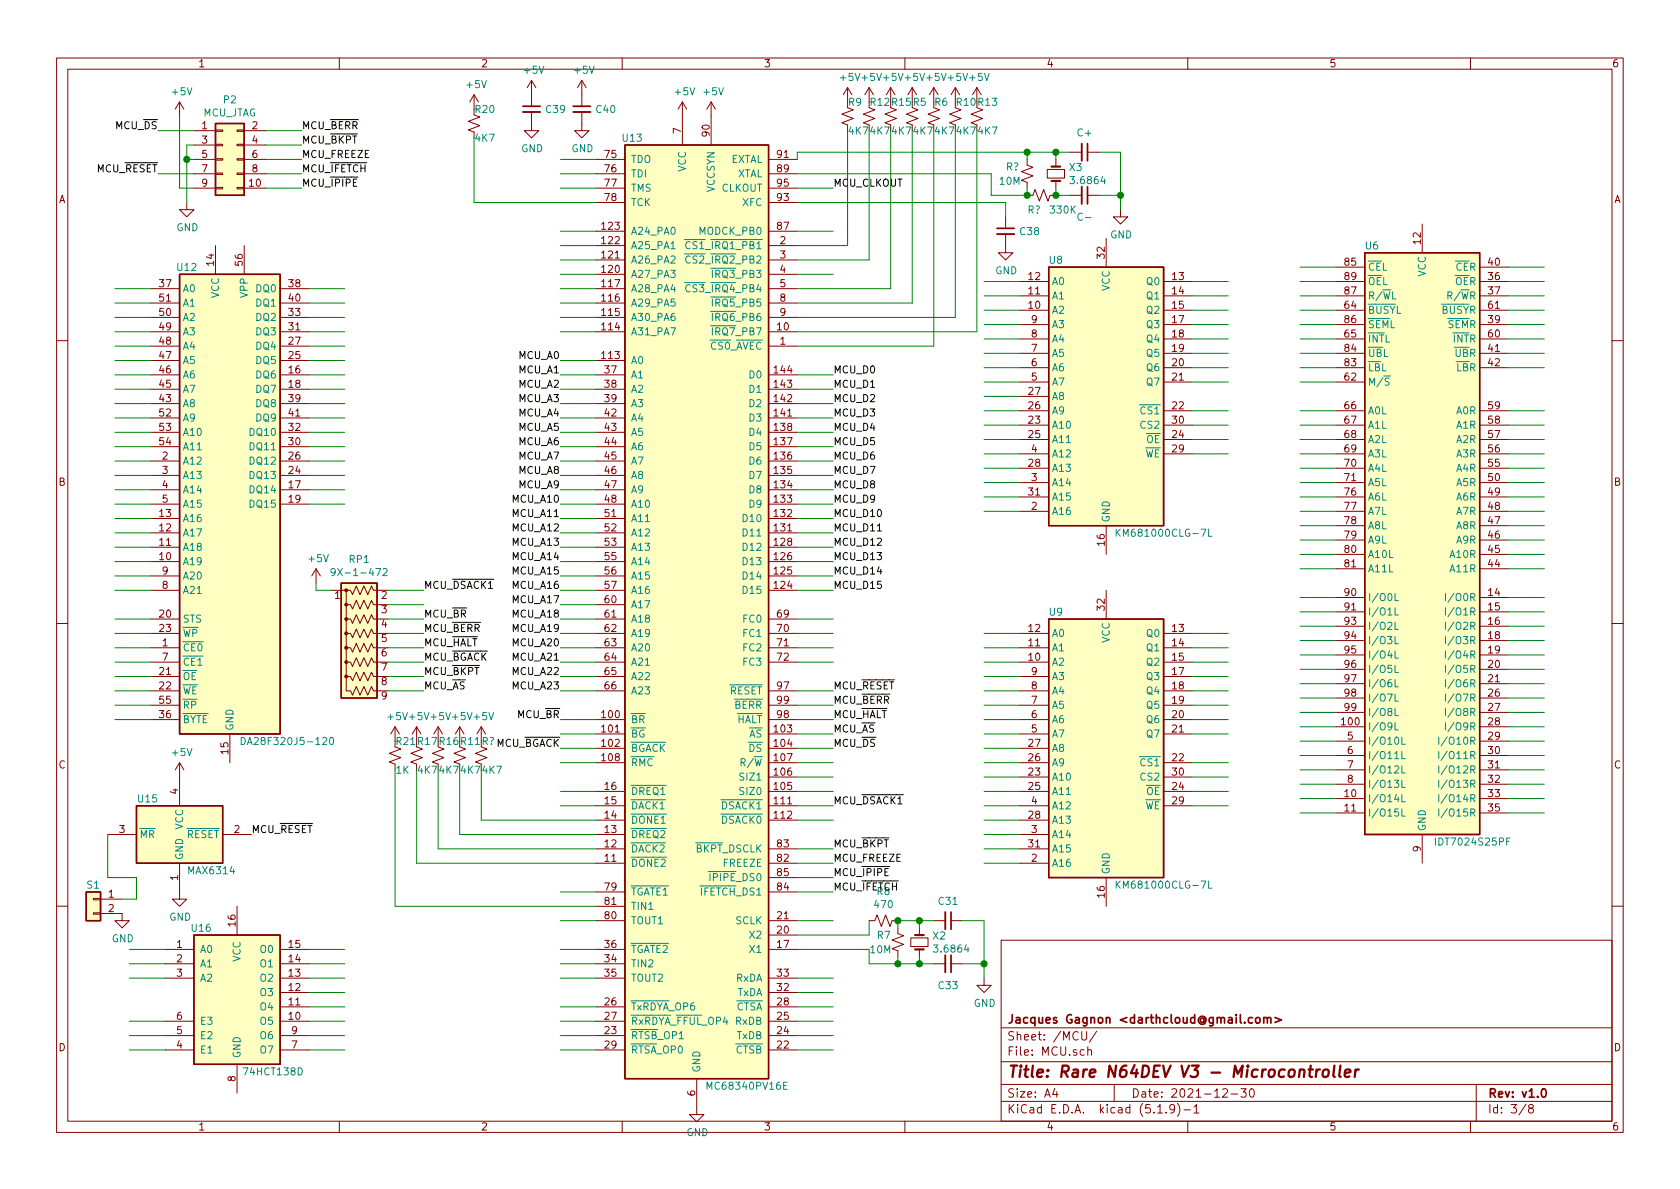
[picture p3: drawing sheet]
EESchema Schematic File Version 4
EELAYER 30 0
EELAYER END
$Descr A4 11693 8268
encoding utf-8
Sheet 3 8
Title "Rare N64DEV V3 - Microcontroller"
Date "2021-12-30"
Rev "v1.0"
Comp "Jacques Gagnon <darthcloud@gmail.com>"
Comment1 ""
Comment2 ""
Comment3 ""
Comment4 ""
$EndDescr
$Comp
L N64DEV:MC68340PV16E U13
U 1 1
P 4850 4000
F 0 "U13" H 4400 7050 50  0000 C CNN
F 1 "MC68340PV16E" H 5200 450 50  0000 C CNN
F 2 "Package_QFP:LQFP-144_20x20mm_P0.5mm" H 4850 4000 50  0001 C CNN
F 3 "" H 4850 4000 50  0001 C CNN
	1    4850 4000
	1    0    0    -1  
$EndComp
$Comp
L N64DEV:KM681000CLG-7L U8
U 1 1
P 7700 2750
F 0 "U8" H 7350 3700 50  0000 C CNN
F 1 "KM681000CLG-7L" H 8100 1800 50  0000 C CNN
F 2 "Package_SO:SSOP-32_11.305x20.495mm_P1.27mm" H 7700 2750 50  0001 C CNN
F 3 "" H 7700 2750 50  0001 C CNN
	1    7700 2750
	1    0    0    -1  
$EndComp
$Comp
L N64DEV:KM681000CLG-7L U9
U 1 1
P 7700 5200
F 0 "U9" H 7350 6150 50  0000 C CNN
F 1 "KM681000CLG-7L" H 8100 4250 50  0000 C CNN
F 2 "Package_SO:SSOP-32_11.305x20.495mm_P1.27mm" H 7700 5200 50  0001 C CNN
F 3 "" H 7700 5200 50  0001 C CNN
	1    7700 5200
	1    0    0    -1  
$EndComp
$Comp
L N64DEV:DA28F320J5-120 U12
U 1 1
P 1600 3200
F 0 "U12" H 1300 4550 50  0000 C CNN
F 1 "DA28F320J5-120" H 2000 1250 50  0000 C CNN
F 2 "Package_SO:SSOP-56_7.5x18.5mm_P0.635mm" H 750 3200 50  0001 L CNN
F 3 "" H 1600 3450 50  0001 C CNN
	1    1600 3200
	1    0    0    -1  
$EndComp
$Comp
L N64DEV:IDT7024S25PF U6
U 1 1
P 9900 3350
F 0 "U6" H 9550 5000 50  0000 C CNN
F 1 "IDT7024S25PF" H 10250 850 50  0000 C CNN
F 2 "Package_QFP:TQFP-100_14x14mm_P0.5mm" H 9900 3150 50  0001 C CNN
F 3 "" H 9900 3350 50  0001 C CNN
	1    9900 3350
	1    0    0    -1  
$EndComp
$Comp
L N64DEV:74HCT138D U16
U 1 1
P 1650 6900
F 0 "U16" H 1400 7350 50  0000 C CNN
F 1 "74HCT138D" H 1900 6350 50  0000 C CNN
F 2 "Package_SO:SO-16_3.9x9.9mm_P1.27mm" H 1650 6900 50  0001 C CNN
F 3 "" H 1650 6900 50  0001 C CNN
	1    1650 6900
	1    0    0    -1  
$EndComp
$Comp
L N64DEV:MAX6314 U15
U 1 1
P 1250 5800
F 0 "U15" H 950 6050 50  0000 L CNN
F 1 "MAX6314" H 1300 5550 50  0000 L CNN
F 2 "Package_TO_SOT_SMD:SOT-143" H 1350 5500 50  0001 L CNN
F 3 "" H 900 5100 50  0001 C CNN
	1    1250 5800
	1    0    0    -1  
$EndComp
$Comp
L N64DEV:Conn_02x05_Odd_Even P2
U 1 1
P 1550 1100
F 0 "P2" H 1600 1517 50  0000 C CNN
F 1 "MCU_JTAG" H 1600 1426 50  0000 C CNN
F 2 "" H 1550 1100 50  0001 C CNN
F 3 "~" H 1550 1100 50  0001 C CNN
	1    1550 1100
	1    0    0    -1  
$EndComp
Wire Wire Line
	10500 4750 10750 4750
Wire Wire Line
	10500 4850 10750 4850
Wire Wire Line
	10500 4950 10750 4950
Wire Wire Line
	10500 5050 10750 5050
Wire Wire Line
	10500 5150 10750 5150
Wire Wire Line
	10500 4350 10750 4350
Wire Wire Line
	10500 4450 10750 4450
Wire Wire Line
	10500 4550 10750 4550
Wire Wire Line
	10500 4650 10750 4650
Wire Wire Line
	10500 3850 10750 3850
Wire Wire Line
	10500 3950 10750 3950
Wire Wire Line
	10500 4150 10750 4150
Wire Wire Line
	10500 4250 10750 4250
Wire Wire Line
	10500 3450 10750 3450
Wire Wire Line
	10500 3550 10750 3550
Wire Wire Line
	10500 3650 10750 3650
Wire Wire Line
	10500 3750 10750 3750
Wire Wire Line
	10500 2950 10750 2950
Wire Wire Line
	10500 3050 10750 3050
Wire Wire Line
	10500 3150 10750 3150
Wire Wire Line
	10500 3250 10750 3250
Wire Wire Line
	10500 3350 10750 3350
Wire Wire Line
	10500 2550 10750 2550
Wire Wire Line
	10500 2850 10750 2850
Wire Wire Line
	10500 2250 10750 2250
Wire Wire Line
	10500 2350 10750 2350
Wire Wire Line
	10500 2450 10750 2450
Wire Wire Line
	10500 1850 10750 1850
Wire Wire Line
	10500 1950 10750 1950
Wire Wire Line
	10500 2050 10750 2050
Wire Wire Line
	10500 2150 10750 2150
Wire Wire Line
	10500 5550 10750 5550
Wire Wire Line
	10500 5650 10750 5650
Wire Wire Line
	8300 5600 8550 5600
Wire Wire Line
	10500 5250 10750 5250
Wire Wire Line
	10500 5350 10750 5350
Wire Wire Line
	10500 5450 10750 5450
Wire Wire Line
	8300 5100 8550 5100
Wire Wire Line
	8300 5300 8550 5300
Wire Wire Line
	8300 5400 8550 5400
Wire Wire Line
	8300 5500 8550 5500
Wire Wire Line
	8300 4700 8550 4700
Wire Wire Line
	8300 4800 8550 4800
Wire Wire Line
	8300 4900 8550 4900
Wire Wire Line
	8300 5000 8550 5000
Wire Wire Line
	8300 3050 8550 3050
Wire Wire Line
	8300 3150 8550 3150
Wire Wire Line
	8300 4400 8550 4400
Wire Wire Line
	8300 4500 8550 4500
Wire Wire Line
	8300 4600 8550 4600
Wire Wire Line
	8300 2650 8550 2650
Wire Wire Line
	8300 2850 8550 2850
Wire Wire Line
	8300 2950 8550 2950
Wire Wire Line
	8300 2350 8550 2350
Wire Wire Line
	8300 2450 8550 2450
Wire Wire Line
	8300 2550 8550 2550
Wire Wire Line
	8300 1950 8550 1950
Wire Wire Line
	8300 2050 8550 2050
Wire Wire Line
	8300 2150 8550 2150
Wire Wire Line
	8300 2250 8550 2250
Wire Wire Line
	5550 4000 5800 4000
Wire Wire Line
	5550 4100 5800 4100
Wire Wire Line
	5550 4300 5800 4300
Wire Wire Line
	5550 4400 5800 4400
Wire Wire Line
	5550 3600 5800 3600
Wire Wire Line
	5550 3700 5800 3700
Wire Wire Line
	5550 3800 5800 3800
Wire Wire Line
	5550 3900 5800 3900
Wire Wire Line
	5550 3100 5800 3100
Wire Wire Line
	5550 3200 5800 3200
Wire Wire Line
	5550 3300 5800 3300
Wire Wire Line
	5550 3400 5800 3400
Wire Wire Line
	5550 3500 5800 3500
Wire Wire Line
	5550 2700 5800 2700
Wire Wire Line
	5550 2800 5800 2800
Wire Wire Line
	5550 2900 5800 2900
Wire Wire Line
	5550 3000 5800 3000
Wire Wire Line
	5550 2600 5800 2600
Wire Wire Line
	5550 1900 5800 1900
Wire Wire Line
	5550 1600 5800 1600
Wire Wire Line
	5550 1300 5800 1300
Wire Wire Line
	5550 5900 5800 5900
Wire Wire Line
	5550 6000 5800 6000
Wire Wire Line
	5550 6100 5800 6100
Wire Wire Line
	5550 6200 5800 6200
Wire Wire Line
	5550 5400 5800 5400
Wire Wire Line
	5550 5500 5800 5500
Wire Wire Line
	5550 5600 5800 5600
Wire Wire Line
	5550 5700 5800 5700
Wire Wire Line
	5550 4900 5800 4900
Wire Wire Line
	5550 5000 5800 5000
Wire Wire Line
	5550 5100 5800 5100
Wire Wire Line
	5550 5200 5800 5200
Wire Wire Line
	5550 5300 5800 5300
Wire Wire Line
	5550 4500 5800 4500
Wire Wire Line
	5550 4600 5800 4600
Wire Wire Line
	5550 4800 5800 4800
Wire Wire Line
	2150 3100 2400 3100
Wire Wire Line
	2150 3200 2400 3200
Wire Wire Line
	2150 3300 2400 3300
Wire Wire Line
	2150 3400 2400 3400
Wire Wire Line
	2150 3500 2400 3500
Wire Wire Line
	2150 2700 2400 2700
Wire Wire Line
	2150 2800 2400 2800
Wire Wire Line
	2150 2900 2400 2900
Wire Wire Line
	2150 3000 2400 3000
Wire Wire Line
	2150 2400 2400 2400
Wire Wire Line
	2150 2500 2400 2500
Wire Wire Line
	2150 2600 2400 2600
Wire Wire Line
	2150 2000 2400 2000
Wire Wire Line
	2150 2100 2400 2100
Wire Wire Line
	2150 2200 2400 2200
Wire Wire Line
	2150 2300 2400 2300
Wire Wire Line
	9300 4750 9050 4750
Wire Wire Line
	9300 4850 9050 4850
Wire Wire Line
	9300 4950 9050 4950
Wire Wire Line
	9300 5050 9050 5050
Wire Wire Line
	9300 5150 9050 5150
Wire Wire Line
	9300 4350 9050 4350
Wire Wire Line
	9300 4450 9050 4450
Wire Wire Line
	9300 4550 9050 4550
Wire Wire Line
	9300 4650 9050 4650
Wire Wire Line
	9300 3850 9050 3850
Wire Wire Line
	9300 3950 9050 3950
Wire Wire Line
	9300 4150 9050 4150
Wire Wire Line
	9300 4250 9050 4250
Wire Wire Line
	9300 3450 9050 3450
Wire Wire Line
	9300 3550 9050 3550
Wire Wire Line
	9300 3650 9050 3650
Wire Wire Line
	9300 3750 9050 3750
Wire Wire Line
	9300 2950 9050 2950
Wire Wire Line
	9300 3050 9050 3050
Wire Wire Line
	9300 3150 9050 3150
Wire Wire Line
	9300 3250 9050 3250
Wire Wire Line
	9300 3350 9050 3350
Wire Wire Line
	9300 2550 9050 2550
Wire Wire Line
	9300 2850 9050 2850
Wire Wire Line
	9300 2250 9050 2250
Wire Wire Line
	9300 2350 9050 2350
Wire Wire Line
	9300 2450 9050 2450
Wire Wire Line
	9300 1850 9050 1850
Wire Wire Line
	9300 1950 9050 1950
Wire Wire Line
	9300 2050 9050 2050
Wire Wire Line
	9300 2150 9050 2150
Wire Wire Line
	9300 5550 9050 5550
Wire Wire Line
	9300 5650 9050 5650
Wire Wire Line
	9300 5250 9050 5250
Wire Wire Line
	9300 5350 9050 5350
Wire Wire Line
	9300 5450 9050 5450
Wire Wire Line
	9300 2650 9050 2650
Wire Wire Line
	7100 5000 6850 5000
Wire Wire Line
	7100 5100 6850 5100
Wire Wire Line
	7100 5200 6850 5200
Wire Wire Line
	7100 5300 6850 5300
Wire Wire Line
	7100 5400 6850 5400
Wire Wire Line
	7100 4600 6850 4600
Wire Wire Line
	7100 4700 6850 4700
Wire Wire Line
	7100 4800 6850 4800
Wire Wire Line
	7100 4900 6850 4900
Wire Wire Line
	7100 4400 6850 4400
Wire Wire Line
	7100 4500 6850 4500
Wire Wire Line
	7100 5800 6850 5800
Wire Wire Line
	7100 5900 6850 5900
Wire Wire Line
	7100 5500 6850 5500
Wire Wire Line
	7100 5600 6850 5600
Wire Wire Line
	7100 5700 6850 5700
Wire Wire Line
	7100 6000 6850 6000
Wire Wire Line
	7100 2550 6850 2550
Wire Wire Line
	7100 2650 6850 2650
Wire Wire Line
	7100 2750 6850 2750
Wire Wire Line
	7100 2850 6850 2850
Wire Wire Line
	7100 2950 6850 2950
Wire Wire Line
	7100 2150 6850 2150
Wire Wire Line
	7100 2250 6850 2250
Wire Wire Line
	7100 2350 6850 2350
Wire Wire Line
	7100 2450 6850 2450
Wire Wire Line
	7100 1950 6850 1950
Wire Wire Line
	7100 2050 6850 2050
Wire Wire Line
	7100 3350 6850 3350
Wire Wire Line
	7100 3450 6850 3450
Wire Wire Line
	7100 3050 6850 3050
Wire Wire Line
	7100 3150 6850 3150
Wire Wire Line
	7100 3250 6850 3250
Wire Wire Line
	7100 3550 6850 3550
Wire Wire Line
	4150 4000 3900 4000
Wire Wire Line
	4150 4100 3900 4100
Wire Wire Line
	4150 4300 3900 4300
Wire Wire Line
	4150 4400 3900 4400
Wire Wire Line
	4150 3600 3900 3600
Wire Wire Line
	4150 3700 3900 3700
Wire Wire Line
	4150 3800 3900 3800
Wire Wire Line
	4150 3900 3900 3900
Wire Wire Line
	4150 3100 3900 3100
Wire Wire Line
	4150 3200 3900 3200
Wire Wire Line
	4150 3300 3900 3300
Wire Wire Line
	4150 3400 3900 3400
Wire Wire Line
	4150 3500 3900 3500
Wire Wire Line
	4150 2700 3900 2700
Wire Wire Line
	4150 2800 3900 2800
Wire Wire Line
	4150 2900 3900 2900
Wire Wire Line
	4150 3000 3900 3000
Wire Wire Line
	4150 2200 3900 2200
Wire Wire Line
	4150 2300 3900 2300
Wire Wire Line
	4150 2500 3900 2500
Wire Wire Line
	4150 2600 3900 2600
Wire Wire Line
	4150 1800 3900 1800
Wire Wire Line
	4150 1900 3900 1900
Wire Wire Line
	4150 2000 3900 2000
Wire Wire Line
	4150 2100 3900 2100
Wire Wire Line
	4150 1600 3900 1600
Wire Wire Line
	4150 1700 3900 1700
Wire Wire Line
	4150 1100 3900 1100
Wire Wire Line
	4150 1200 3900 1200
Wire Wire Line
	4150 1300 3900 1300
Wire Wire Line
	4150 6200 3900 6200
Wire Wire Line
	4150 4700 3900 4700
Wire Wire Line
	4150 5500 3900 5500
Wire Wire Line
	4150 5600 3900 5600
Wire Wire Line
	4150 4200 3900 4200
Wire Wire Line
	4150 5000 3900 5000
Wire Wire Line
	4150 5100 3900 5100
Wire Wire Line
	4150 5200 3900 5200
Wire Wire Line
	4150 5300 3900 5300
Wire Wire Line
	4150 4500 3900 4500
Wire Wire Line
	4150 4600 3900 4600
Wire Wire Line
	4150 4800 3900 4800
Wire Wire Line
	1050 3500 800  3500
Wire Wire Line
	1050 3600 800  3600
Wire Wire Line
	1050 3800 800  3800
Wire Wire Line
	1050 3900 800  3900
Wire Wire Line
	1050 3100 800  3100
Wire Wire Line
	1050 3200 800  3200
Wire Wire Line
	1050 3300 800  3300
Wire Wire Line
	1050 3400 800  3400
Wire Wire Line
	1050 2600 800  2600
Wire Wire Line
	1050 2700 800  2700
Wire Wire Line
	1050 2800 800  2800
Wire Wire Line
	1050 2900 800  2900
Wire Wire Line
	1050 3000 800  3000
Wire Wire Line
	1050 2200 800  2200
Wire Wire Line
	1050 2300 800  2300
Wire Wire Line
	1050 2400 800  2400
Wire Wire Line
	1050 2500 800  2500
Wire Wire Line
	1050 2000 800  2000
Wire Wire Line
	1050 2100 800  2100
Wire Wire Line
	1050 3700 800  3700
Wire Wire Line
	1050 4000 800  4000
Wire Wire Line
	1050 4100 800  4100
Wire Wire Line
	1050 4400 800  4400
Wire Wire Line
	1050 4500 800  4500
Wire Wire Line
	1050 4700 800  4700
Wire Wire Line
	1050 4800 800  4800
Wire Wire Line
	1050 4300 800  4300
Wire Wire Line
	1050 4600 800  4600
Wire Wire Line
	1050 4900 800  4900
Wire Wire Line
	1050 5000 800  5000
Wire Wire Line
	2150 6800 2400 6800
Wire Wire Line
	2150 6900 2400 6900
Wire Wire Line
	2150 7000 2400 7000
Wire Wire Line
	2150 7100 2400 7100
Wire Wire Line
	2150 7200 2400 7200
Wire Wire Line
	2150 6600 2400 6600
Wire Wire Line
	2150 6700 2400 6700
Wire Wire Line
	2150 7300 2400 7300
Wire Wire Line
	1150 7100 900  7100
Wire Wire Line
	1150 6800 900  6800
Wire Wire Line
	1150 6700 900  6700
Wire Wire Line
	1150 7300 900  7300
Wire Wire Line
	1150 7200 900  7200
Wire Wire Line
	1150 6600 900  6600
Wire Wire Line
	1350 900  1100 900 
Wire Wire Line
	1350 1100 1300 1100
Wire Wire Line
	1350 1200 1100 1200
Wire Wire Line
	1350 1000 1300 1000
Wire Wire Line
	1350 1300 1250 1300
Wire Wire Line
	1850 1200 2100 1200
Wire Wire Line
	1850 1100 2100 1100
Wire Wire Line
	1850 1300 2100 1300
Wire Wire Line
	1850 1000 2100 1000
Wire Wire Line
	1850 900  2100 900 
Wire Wire Line
	4150 6700 3900 6700
Wire Wire Line
	4150 6800 3900 6800
Wire Wire Line
	4150 7000 3900 7000
Wire Wire Line
	4150 7100 3900 7100
Wire Wire Line
	4150 6400 3900 6400
Wire Wire Line
	4150 6600 3900 6600
Wire Wire Line
	4150 7200 3900 7200
Wire Wire Line
	4150 7300 3900 7300
Wire Wire Line
	5550 7000 5800 7000
Wire Wire Line
	5550 7100 5800 7100
Wire Wire Line
	5550 7200 5800 7200
Wire Wire Line
	5550 7300 5800 7300
Wire Wire Line
	5550 6800 5800 6800
Wire Wire Line
	5550 6900 5800 6900
Text Label 3900 4600 2    50   ~ 0
MCU_A21
$Comp
L N64DEV:R_Small_US R15
U 1 1
P 6200 800
F 0 "R15" H 6200 900 50  0000 L CNN
F 1 "4K7" H 6200 700 50  0000 L CNN
F 2 "" H 6200 800 50  0001 C CNN
F 3 "~" H 6200 800 50  0001 C CNN
	1    6200 800 
	1    0    0    -1  
$EndComp
$Comp
L N64DEV:+5V #PWR0101
U 1 1
P 6200 700
F 0 "#PWR0101" H 6200 550 50  0001 C CNN
F 1 "+5V" H 6215 873 50  0000 C CNN
F 2 "" H 6200 700 50  0001 C CNN
F 3 "" H 6200 700 50  0001 C CNN
	1    6200 700 
	1    0    0    -1  
$EndComp
$Comp
L N64DEV:+5V #PWR0102
U 1 1
P 4750 800
F 0 "#PWR0102" H 4750 650 50  0001 C CNN
F 1 "+5V" H 4765 973 50  0000 C CNN
F 2 "" H 4750 800 50  0001 C CNN
F 3 "" H 4750 800 50  0001 C CNN
	1    4750 800 
	1    0    0    -1  
$EndComp
$Comp
L N64DEV:R_Small_US R12
U 1 1
P 6050 800
F 0 "R12" H 6050 900 50  0000 L CNN
F 1 "4K7" H 6050 700 50  0000 L CNN
F 2 "" H 6050 800 50  0001 C CNN
F 3 "~" H 6050 800 50  0001 C CNN
	1    6050 800 
	1    0    0    -1  
$EndComp
$Comp
L N64DEV:+5V #PWR0103
U 1 1
P 6050 700
F 0 "#PWR0103" H 6050 550 50  0001 C CNN
F 1 "+5V" H 6065 873 50  0000 C CNN
F 2 "" H 6050 700 50  0001 C CNN
F 3 "" H 6050 700 50  0001 C CNN
	1    6050 700 
	1    0    0    -1  
$EndComp
Wire Wire Line
	6200 2000 6200 900 
Wire Wire Line
	5550 2000 6200 2000
Wire Wire Line
	6050 1800 6050 900 
Wire Wire Line
	5550 1800 6050 1800
$Comp
L N64DEV:R_Small_US R9
U 1 1
P 5900 800
F 0 "R9" H 5900 900 50  0000 L CNN
F 1 "4K7" H 5900 700 50  0000 L CNN
F 2 "" H 5900 800 50  0001 C CNN
F 3 "~" H 5900 800 50  0001 C CNN
	1    5900 800 
	1    0    0    -1  
$EndComp
$Comp
L N64DEV:+5V #PWR0104
U 1 1
P 5900 700
F 0 "#PWR0104" H 5900 550 50  0001 C CNN
F 1 "+5V" H 5915 873 50  0000 C CNN
F 2 "" H 5900 700 50  0001 C CNN
F 3 "" H 5900 700 50  0001 C CNN
	1    5900 700 
	1    0    0    -1  
$EndComp
Wire Wire Line
	5900 1700 5900 900 
Wire Wire Line
	5550 1700 5900 1700
$Comp
L N64DEV:R_Small_US R6
U 1 1
P 6500 800
F 0 "R6" H 6500 900 50  0000 L CNN
F 1 "4K7" H 6500 700 50  0000 L CNN
F 2 "" H 6500 800 50  0001 C CNN
F 3 "~" H 6500 800 50  0001 C CNN
	1    6500 800 
	1    0    0    -1  
$EndComp
$Comp
L N64DEV:+5V #PWR0105
U 1 1
P 6500 700
F 0 "#PWR0105" H 6500 550 50  0001 C CNN
F 1 "+5V" H 6515 873 50  0000 C CNN
F 2 "" H 6500 700 50  0001 C CNN
F 3 "" H 6500 700 50  0001 C CNN
	1    6500 700 
	1    0    0    -1  
$EndComp
$Comp
L N64DEV:R_Small_US R5
U 1 1
P 6350 800
F 0 "R5" H 6350 900 50  0000 L CNN
F 1 "4K7" H 6350 700 50  0000 L CNN
F 2 "" H 6350 800 50  0001 C CNN
F 3 "~" H 6350 800 50  0001 C CNN
	1    6350 800 
	1    0    0    -1  
$EndComp
$Comp
L N64DEV:+5V #PWR0106
U 1 1
P 6350 700
F 0 "#PWR0106" H 6350 550 50  0001 C CNN
F 1 "+5V" H 6365 873 50  0000 C CNN
F 2 "" H 6350 700 50  0001 C CNN
F 3 "" H 6350 700 50  0001 C CNN
	1    6350 700 
	1    0    0    -1  
$EndComp
Wire Wire Line
	5550 2100 6350 2100
Wire Wire Line
	6350 900  6350 2100
Wire Wire Line
	6500 2400 6500 900 
Wire Wire Line
	5550 2400 6500 2400
Text Label 3900 2500 2    50   ~ 0
MCU_A0
Text Label 3900 2600 2    50   ~ 0
MCU_A1
Text Label 3900 2700 2    50   ~ 0
MCU_A2
Text Label 3900 2800 2    50   ~ 0
MCU_A3
Text Label 3900 2900 2    50   ~ 0
MCU_A4
Text Label 3900 3000 2    50   ~ 0
MCU_A5
Text Label 3900 3100 2    50   ~ 0
MCU_A6
Text Label 3900 3200 2    50   ~ 0
MCU_A7
Text Label 3900 3300 2    50   ~ 0
MCU_A8
Text Label 3900 3400 2    50   ~ 0
MCU_A9
Text Label 3900 3500 2    50   ~ 0
MCU_A10
Text Label 3900 3600 2    50   ~ 0
MCU_A11
Text Label 3900 3700 2    50   ~ 0
MCU_A12
Text Label 3900 3800 2    50   ~ 0
MCU_A13
Text Label 3900 3900 2    50   ~ 0
MCU_A14
Text Label 3900 4000 2    50   ~ 0
MCU_A15
Text Label 3900 4100 2    50   ~ 0
MCU_A16
Text Label 3900 4200 2    50   ~ 0
MCU_A17
Text Label 3900 4300 2    50   ~ 0
MCU_A18
Text Label 3900 4400 2    50   ~ 0
MCU_A19
Text Label 3900 4500 2    50   ~ 0
MCU_A20
Text Label 3900 4700 2    50   ~ 0
MCU_A22
Text Label 3900 4800 2    50   ~ 0
MCU_A23
Text Label 5800 2600 0    50   ~ 0
MCU_D0
Text Label 5800 2700 0    50   ~ 0
MCU_D1
Text Label 5800 2800 0    50   ~ 0
MCU_D2
Text Label 5800 2900 0    50   ~ 0
MCU_D3
Text Label 5800 3000 0    50   ~ 0
MCU_D4
Text Label 5800 3100 0    50   ~ 0
MCU_D5
Text Label 5800 3200 0    50   ~ 0
MCU_D6
Text Label 5800 3300 0    50   ~ 0
MCU_D7
Text Label 5800 3400 0    50   ~ 0
MCU_D8
Text Label 5800 3500 0    50   ~ 0
MCU_D9
Text Label 5800 3600 0    50   ~ 0
MCU_D10
Text Label 5800 3700 0    50   ~ 0
MCU_D11
Text Label 5800 3800 0    50   ~ 0
MCU_D12
Text Label 5800 3900 0    50   ~ 0
MCU_D13
Text Label 5800 4000 0    50   ~ 0
MCU_D14
Text Label 5800 4100 0    50   ~ 0
MCU_D15
$Comp
L N64DEV:Crystal_Small X2
U 1 1
P 6400 6550
F 0 "X2" V 6354 6638 50  0000 L CNN
F 1 "3.6864" V 6445 6638 50  0000 L CNN
F 2 "" H 6400 6550 50  0001 C CNN
F 3 "~" H 6400 6550 50  0001 C CNN
	1    6400 6550
	0    1    1    0   
$EndComp
$Comp
L N64DEV:R_Small_US R8
U 1 1
P 6150 6400
F 0 "R8" V 5945 6400 50  0000 C CNN
F 1 "470" V 6036 6400 50  0000 C CNN
F 2 "" H 6150 6400 50  0001 C CNN
F 3 "~" H 6150 6400 50  0001 C CNN
	1    6150 6400
	0    1    1    0   
$EndComp
Wire Wire Line
	6250 6400 6400 6400
Wire Wire Line
	6400 6400 6400 6450
Wire Wire Line
	5550 6400 5800 6400
Wire Wire Line
	6050 6400 6050 6500
Wire Wire Line
	5550 6500 6050 6500
Wire Wire Line
	6050 6600 6050 6700
Wire Wire Line
	6050 6700 6250 6700
Wire Wire Line
	6400 6700 6400 6650
Wire Wire Line
	5550 6600 6050 6600
$Comp
L N64DEV:R_Small_US R7
U 1 1
P 6250 6550
F 0 "R7" H 6100 6600 50  0000 L CNN
F 1 "10M" H 6050 6500 50  0000 L CNN
F 2 "" H 6250 6550 50  0001 C CNN
F 3 "~" H 6250 6550 50  0001 C CNN
	1    6250 6550
	1    0    0    -1  
$EndComp
Wire Wire Line
	6250 6450 6250 6400
Connection ~ 6250 6400
Wire Wire Line
	6250 6650 6250 6700
Connection ~ 6250 6700
Wire Wire Line
	6250 6700 6400 6700
$Comp
L N64DEV:C_Small C31
U 1 1
P 6600 6400
F 0 "C31" V 6463 6400 50  0000 C CNN
F 1 "~" V 6462 6400 50  0000 C CNN
F 2 "" H 6600 6400 50  0001 C CNN
F 3 "~" H 6600 6400 50  0001 C CNN
	1    6600 6400
	0    1    1    0   
$EndComp
$Comp
L N64DEV:C_Small C33
U 1 1
P 6600 6700
F 0 "C33" V 6750 6700 50  0000 C CNN
F 1 "~" V 6750 6700 50  0000 C CNN
F 2 "" H 6600 6700 50  0001 C CNN
F 3 "~" H 6600 6700 50  0001 C CNN
	1    6600 6700
	0    1    1    0   
$EndComp
$Comp
L N64DEV:GND #PWR?
U 1 1
P 4850 7700
F 0 "#PWR?" H 4850 7450 50  0001 C CNN
F 1 "GND" H 4855 7527 50  0000 C CNN
F 2 "" H 4850 7700 50  0001 C CNN
F 3 "" H 4850 7700 50  0001 C CNN
	1    4850 7700
	1    0    0    -1  
$EndComp
$Comp
L N64DEV:GND #PWR?
U 1 1
P 6850 6800
F 0 "#PWR?" H 6850 6550 50  0001 C CNN
F 1 "GND" H 6855 6627 50  0000 C CNN
F 2 "" H 6850 6800 50  0001 C CNN
F 3 "" H 6850 6800 50  0001 C CNN
	1    6850 6800
	1    0    0    -1  
$EndComp
Wire Wire Line
	6400 6400 6500 6400
Connection ~ 6400 6400
Wire Wire Line
	6400 6700 6500 6700
Connection ~ 6400 6700
Wire Wire Line
	6700 6400 6850 6400
Wire Wire Line
	6850 6400 6850 6700
Wire Wire Line
	6700 6700 6850 6700
Connection ~ 6850 6700
Wire Wire Line
	6850 6700 6850 6800
$Comp
L N64DEV:R_Small_US R10
U 1 1
P 6650 800
F 0 "R10" H 6650 900 50  0000 L CNN
F 1 "4K7" H 6650 700 50  0000 L CNN
F 2 "" H 6650 800 50  0001 C CNN
F 3 "~" H 6650 800 50  0001 C CNN
	1    6650 800 
	1    0    0    -1  
$EndComp
$Comp
L N64DEV:+5V #PWR?
U 1 1
P 6650 700
F 0 "#PWR?" H 6650 550 50  0001 C CNN
F 1 "+5V" H 6665 873 50  0000 C CNN
F 2 "" H 6650 700 50  0001 C CNN
F 3 "" H 6650 700 50  0001 C CNN
	1    6650 700 
	1    0    0    -1  
$EndComp
Wire Wire Line
	6650 2200 6650 900 
Wire Wire Line
	5550 2200 6650 2200
$Comp
L N64DEV:R_Small_US R13
U 1 1
P 6800 800
F 0 "R13" H 6800 900 50  0000 L CNN
F 1 "4K7" H 6800 700 50  0000 L CNN
F 2 "" H 6800 800 50  0001 C CNN
F 3 "~" H 6800 800 50  0001 C CNN
	1    6800 800 
	1    0    0    -1  
$EndComp
$Comp
L N64DEV:+5V #PWR?
U 1 1
P 6800 700
F 0 "#PWR?" H 6800 550 50  0001 C CNN
F 1 "+5V" H 6815 873 50  0000 C CNN
F 2 "" H 6800 700 50  0001 C CNN
F 3 "" H 6800 700 50  0001 C CNN
	1    6800 700 
	1    0    0    -1  
$EndComp
Wire Wire Line
	6800 2300 6800 900 
Wire Wire Line
	5550 2300 6800 2300
$Comp
L N64DEV:R_Small_US R17
U 1 1
P 2900 5250
F 0 "R17" H 2900 5350 50  0000 L CNN
F 1 "4K7" H 2900 5150 50  0000 L CNN
F 2 "" H 2900 5250 50  0001 C CNN
F 3 "~" H 2900 5250 50  0001 C CNN
	1    2900 5250
	1    0    0    -1  
$EndComp
$Comp
L N64DEV:+5V #PWR?
U 1 1
P 2900 5150
F 0 "#PWR?" H 2900 5000 50  0001 C CNN
F 1 "+5V" H 2915 5323 50  0000 C CNN
F 2 "" H 2900 5150 50  0001 C CNN
F 3 "" H 2900 5150 50  0001 C CNN
	1    2900 5150
	1    0    0    -1  
$EndComp
Wire Wire Line
	2900 6000 2900 5350
Wire Wire Line
	2900 6000 4150 6000
$Comp
L N64DEV:R_Small_US R16
U 1 1
P 3050 5250
F 0 "R16" H 3050 5350 50  0000 L CNN
F 1 "4K7" H 3050 5150 50  0000 L CNN
F 2 "" H 3050 5250 50  0001 C CNN
F 3 "~" H 3050 5250 50  0001 C CNN
	1    3050 5250
	1    0    0    -1  
$EndComp
$Comp
L N64DEV:+5V #PWR?
U 1 1
P 3050 5150
F 0 "#PWR?" H 3050 5000 50  0001 C CNN
F 1 "+5V" H 3065 5323 50  0000 C CNN
F 2 "" H 3050 5150 50  0001 C CNN
F 3 "" H 3050 5150 50  0001 C CNN
	1    3050 5150
	1    0    0    -1  
$EndComp
Wire Wire Line
	3050 5900 3050 5350
Wire Wire Line
	3050 5900 4150 5900
$Comp
L N64DEV:R_Small_US R11
U 1 1
P 3200 5250
F 0 "R11" H 3200 5350 50  0000 L CNN
F 1 "4K7" H 3200 5150 50  0000 L CNN
F 2 "" H 3200 5250 50  0001 C CNN
F 3 "~" H 3200 5250 50  0001 C CNN
	1    3200 5250
	1    0    0    -1  
$EndComp
$Comp
L N64DEV:+5V #PWR?
U 1 1
P 3200 5150
F 0 "#PWR?" H 3200 5000 50  0001 C CNN
F 1 "+5V" H 3215 5323 50  0000 C CNN
F 2 "" H 3200 5150 50  0001 C CNN
F 3 "" H 3200 5150 50  0001 C CNN
	1    3200 5150
	1    0    0    -1  
$EndComp
Wire Wire Line
	3200 5800 3200 5350
Wire Wire Line
	3200 5800 4150 5800
$Comp
L N64DEV:R_Small_US R?
U 1 1
P 3350 5250
F 0 "R?" H 3350 5350 50  0000 L CNN
F 1 "4K7" H 3350 5150 50  0000 L CNN
F 2 "" H 3350 5250 50  0001 C CNN
F 3 "~" H 3350 5250 50  0001 C CNN
	1    3350 5250
	1    0    0    -1  
$EndComp
$Comp
L N64DEV:+5V #PWR?
U 1 1
P 3350 5150
F 0 "#PWR?" H 3350 5000 50  0001 C CNN
F 1 "+5V" H 3365 5323 50  0000 C CNN
F 2 "" H 3350 5150 50  0001 C CNN
F 3 "" H 3350 5150 50  0001 C CNN
	1    3350 5150
	1    0    0    -1  
$EndComp
Wire Wire Line
	3350 5700 3350 5350
Wire Wire Line
	3350 5700 4150 5700
$Comp
L N64DEV:C_Small C39
U 1 1
P 3700 750
F 0 "C39" H 3792 750 50  0000 L CNN
F 1 "~" H 3792 705 50  0000 L CNN
F 2 "" H 3700 750 50  0001 C CNN
F 3 "~" H 3700 750 50  0001 C CNN
	1    3700 750 
	1    0    0    -1  
$EndComp
$Comp
L N64DEV:+5V #PWR?
U 1 1
P 3700 650
F 0 "#PWR?" H 3700 500 50  0001 C CNN
F 1 "+5V" H 3715 823 50  0000 C CNN
F 2 "" H 3700 650 50  0001 C CNN
F 3 "" H 3700 650 50  0001 C CNN
	1    3700 650 
	1    0    0    -1  
$EndComp
$Comp
L N64DEV:GND #PWR?
U 1 1
P 3700 850
F 0 "#PWR?" H 3700 600 50  0001 C CNN
F 1 "GND" H 3705 677 50  0000 C CNN
F 2 "" H 3700 850 50  0001 C CNN
F 3 "" H 3700 850 50  0001 C CNN
	1    3700 850 
	1    0    0    -1  
$EndComp
$Comp
L N64DEV:C_Small C40
U 1 1
P 4050 750
F 0 "C40" H 4142 750 50  0000 L CNN
F 1 "~" H 4142 705 50  0000 L CNN
F 2 "" H 4050 750 50  0001 C CNN
F 3 "~" H 4050 750 50  0001 C CNN
	1    4050 750 
	1    0    0    -1  
$EndComp
$Comp
L N64DEV:+5V #PWR?
U 1 1
P 4050 650
F 0 "#PWR?" H 4050 500 50  0001 C CNN
F 1 "+5V" H 4065 823 50  0000 C CNN
F 2 "" H 4050 650 50  0001 C CNN
F 3 "" H 4050 650 50  0001 C CNN
	1    4050 650 
	1    0    0    -1  
$EndComp
$Comp
L N64DEV:GND #PWR?
U 1 1
P 4050 850
F 0 "#PWR?" H 4050 600 50  0001 C CNN
F 1 "GND" H 4055 677 50  0000 C CNN
F 2 "" H 4050 850 50  0001 C CNN
F 3 "" H 4050 850 50  0001 C CNN
	1    4050 850 
	1    0    0    -1  
$EndComp
$Comp
L N64DEV:+5V #PWR?
U 1 1
P 4950 800
F 0 "#PWR?" H 4950 650 50  0001 C CNN
F 1 "+5V" H 4965 973 50  0000 C CNN
F 2 "" H 4950 800 50  0001 C CNN
F 3 "" H 4950 800 50  0001 C CNN
	1    4950 800 
	1    0    0    -1  
$EndComp
$Comp
L N64DEV:Crystal_Small X3
U 1 1
P 7350 1200
F 0 "X3" V 7304 1288 50  0000 L CNN
F 1 "3.6864" V 7395 1288 50  0000 L CNN
F 2 "" H 7350 1200 50  0001 C CNN
F 3 "~" H 7350 1200 50  0001 C CNN
	1    7350 1200
	0    1    1    0   
$EndComp
$Comp
L N64DEV:C_Small C38
U 1 1
P 7000 1600
F 0 "C38" H 7092 1600 50  0000 L CNN
F 1 "~" H 7092 1555 50  0000 L CNN
F 2 "" H 7000 1600 50  0001 C CNN
F 3 "~" H 7000 1600 50  0001 C CNN
	1    7000 1600
	1    0    0    -1  
$EndComp
$Comp
L N64DEV:GND #PWR?
U 1 1
P 7000 1700
F 0 "#PWR?" H 7000 1450 50  0001 C CNN
F 1 "GND" H 7005 1527 50  0000 C CNN
F 2 "" H 7000 1700 50  0001 C CNN
F 3 "" H 7000 1700 50  0001 C CNN
	1    7000 1700
	1    0    0    -1  
$EndComp
Wire Wire Line
	7000 1500 7000 1400
Wire Wire Line
	5550 1400 7000 1400
$Comp
L N64DEV:C_Small C+
U 1 1
P 7550 1050
F 0 "C+" V 7413 1050 50  0000 C CNN
F 1 "~" V 7412 1050 50  0000 C CNN
F 2 "" H 7550 1050 50  0001 C CNN
F 3 "~" H 7550 1050 50  0001 C CNN
	1    7550 1050
	0    1    1    0   
$EndComp
$Comp
L N64DEV:C_Small C-
U 1 1
P 7550 1350
F 0 "C-" V 7700 1350 50  0000 C CNN
F 1 "~" V 7700 1350 50  0000 C CNN
F 2 "" H 7550 1350 50  0001 C CNN
F 3 "~" H 7550 1350 50  0001 C CNN
	1    7550 1350
	0    1    1    0   
$EndComp
$Comp
L N64DEV:GND #PWR?
U 1 1
P 7800 1450
F 0 "#PWR?" H 7800 1200 50  0001 C CNN
F 1 "GND" H 7805 1277 50  0000 C CNN
F 2 "" H 7800 1450 50  0001 C CNN
F 3 "" H 7800 1450 50  0001 C CNN
	1    7800 1450
	1    0    0    -1  
$EndComp
Wire Wire Line
	7350 1050 7450 1050
Wire Wire Line
	7350 1350 7450 1350
Wire Wire Line
	7650 1050 7800 1050
Wire Wire Line
	7800 1050 7800 1350
Wire Wire Line
	7650 1350 7800 1350
Connection ~ 7800 1350
Wire Wire Line
	7800 1350 7800 1450
Wire Wire Line
	7350 1050 7350 1100
Wire Wire Line
	7350 1350 7350 1300
$Comp
L N64DEV:R_Small_US R?
U 1 1
P 7150 1200
F 0 "R?" H 7000 1250 50  0000 L CNN
F 1 "10M" H 6950 1150 50  0000 L CNN
F 2 "" H 7150 1200 50  0001 C CNN
F 3 "~" H 7150 1200 50  0001 C CNN
	1    7150 1200
	1    0    0    -1  
$EndComp
$Comp
L N64DEV:R_Small_US R?
U 1 1
P 7250 1350
F 0 "R?" V 7350 1250 50  0000 L CNN
F 1 "330K" V 7350 1400 50  0000 L CNN
F 2 "" H 7250 1350 50  0001 C CNN
F 3 "~" H 7250 1350 50  0001 C CNN
	1    7250 1350
	0    1    1    0   
$EndComp
Connection ~ 7350 1350
Wire Wire Line
	7150 1300 7150 1350
Wire Wire Line
	6900 1200 6900 1350
Wire Wire Line
	6900 1350 7150 1350
Wire Wire Line
	5550 1200 6900 1200
Connection ~ 7150 1350
Wire Wire Line
	5550 1050 5550 1100
Wire Wire Line
	5550 1050 7150 1050
Connection ~ 7350 1050
Wire Wire Line
	7150 1100 7150 1050
Connection ~ 7150 1050
Wire Wire Line
	7150 1050 7350 1050
Text Label 5800 1300 0    50   ~ 0
MCU_CLKOUT
$Comp
L N64DEV:R_Small_US R21
U 1 1
P 2750 5250
F 0 "R21" H 2750 5350 50  0000 L CNN
F 1 "1K" H 2750 5150 50  0000 L CNN
F 2 "" H 2750 5250 50  0001 C CNN
F 3 "~" H 2750 5250 50  0001 C CNN
	1    2750 5250
	1    0    0    -1  
$EndComp
$Comp
L N64DEV:+5V #PWR?
U 1 1
P 2750 5150
F 0 "#PWR?" H 2750 5000 50  0001 C CNN
F 1 "+5V" H 2765 5323 50  0000 C CNN
F 2 "" H 2750 5150 50  0001 C CNN
F 3 "" H 2750 5150 50  0001 C CNN
	1    2750 5150
	1    0    0    -1  
$EndComp
Wire Wire Line
	2750 5350 2750 6300
Wire Wire Line
	2750 6300 4150 6300
$Comp
L N64DEV:R_Small_US R20
U 1 1
P 3300 850
F 0 "R20" H 3300 950 50  0000 L CNN
F 1 "4K7" H 3300 750 50  0000 L CNN
F 2 "" H 3300 850 50  0001 C CNN
F 3 "~" H 3300 850 50  0001 C CNN
	1    3300 850 
	1    0    0    -1  
$EndComp
$Comp
L N64DEV:+5V #PWR?
U 1 1
P 3300 750
F 0 "#PWR?" H 3300 600 50  0001 C CNN
F 1 "+5V" H 3315 923 50  0000 C CNN
F 2 "" H 3300 750 50  0001 C CNN
F 3 "" H 3300 750 50  0001 C CNN
	1    3300 750 
	1    0    0    -1  
$EndComp
Wire Wire Line
	3300 1400 4150 1400
Wire Wire Line
	3300 950  3300 1400
$Comp
L N64DEV:R_Network08_US RP1
U 1 1
P 2500 4500
F 0 "RP1" V 1883 4500 50  0000 C CNN
F 1 "9X-1-472" V 1974 4500 50  0000 C CNN
F 2 "Resistor_THT:R_Array_SIP9" V 2975 4500 50  0001 C CNN
F 3 "http://www.vishay.com/docs/31509/csc.pdf" H 2500 4500 50  0001 C CNN
	1    2500 4500
	0    -1   1    0   
$EndComp
$Comp
L N64DEV:+5V #PWR?
U 1 1
P 2200 4050
F 0 "#PWR?" H 2200 3900 50  0001 C CNN
F 1 "+5V" H 2215 4223 50  0000 C CNN
F 2 "" H 2200 4050 50  0001 C CNN
F 3 "" H 2200 4050 50  0001 C CNN
	1    2200 4050
	1    0    0    -1  
$EndComp
Wire Wire Line
	2300 4100 2200 4100
Wire Wire Line
	2200 4100 2200 4050
Wire Wire Line
	2950 4700 2700 4700
Wire Wire Line
	2950 4800 2700 4800
Wire Wire Line
	2950 4300 2700 4300
Wire Wire Line
	2950 4400 2700 4400
Wire Wire Line
	2950 4500 2700 4500
Wire Wire Line
	2950 4600 2700 4600
Wire Wire Line
	2950 4100 2700 4100
Wire Wire Line
	2950 4200 2700 4200
Text Label 5800 5100 0    50   ~ 0
MCU_~AS~
Text Label 2950 4800 0    50   ~ 0
MCU_~AS~
Text Label 5800 5900 0    50   ~ 0
MCU_~BKPT~
Text Label 2950 4700 0    50   ~ 0
MCU_~BKPT~
Text Label 3900 5200 2    50   ~ 0
MCU_~BGACK~
Text Label 2950 4600 0    50   ~ 0
MCU_~BGACK~
Text Label 5800 5000 0    50   ~ 0
MCU_~HALT~
Text Label 2950 4500 0    50   ~ 0
MCU_~HALT~
Text Label 5800 4900 0    50   ~ 0
MCU_~BERR~
Text Label 2950 4400 0    50   ~ 0
MCU_~BERR~
Text Label 3900 5000 2    50   ~ 0
MCU_~BR~
Text Label 2950 4300 0    50   ~ 0
MCU_~BR~
Text Label 5800 5600 0    50   ~ 0
MCU_~DSACK1~
Text Label 2950 4100 0    50   ~ 0
MCU_~DSACK1~
$Comp
L N64DEV:GND #PWR?
U 1 1
P 1300 1400
F 0 "#PWR?" H 1300 1150 50  0001 C CNN
F 1 "GND" H 1305 1227 50  0000 C CNN
F 2 "" H 1300 1400 50  0001 C CNN
F 3 "" H 1300 1400 50  0001 C CNN
	1    1300 1400
	1    0    0    -1  
$EndComp
Wire Wire Line
	1300 1000 1300 1100
Connection ~ 1300 1100
Wire Wire Line
	1300 1100 1300 1400
$Comp
L N64DEV:+5V #PWR?
U 1 1
P 1250 800
F 0 "#PWR?" H 1250 650 50  0001 C CNN
F 1 "+5V" H 1265 973 50  0000 C CNN
F 2 "" H 1250 800 50  0001 C CNN
F 3 "" H 1250 800 50  0001 C CNN
	1    1250 800 
	1    0    0    -1  
$EndComp
Wire Wire Line
	1250 1300 1250 800 
Text Label 5800 4800 0    50   ~ 0
MCU_~RESET~
Text Label 1100 1200 2    50   ~ 0
MCU_~RESET~
Text Label 5800 5200 0    50   ~ 0
MCU_~DS~
Text Label 1100 900  2    50   ~ 0
MCU_~DS~
Text Label 5800 6100 0    50   ~ 0
MCU_~IPIPE~
Text Label 2100 1300 0    50   ~ 0
MCU_~IPIPE~
Text Label 5800 6200 0    50   ~ 0
MCU_~IFETCH~
Text Label 2100 1200 0    50   ~ 0
MCU_~IFETCH~
Text Label 5800 6000 0    50   ~ 0
MCU_FREEZE
Text Label 2100 1100 0    50   ~ 0
MCU_FREEZE
Text Label 2100 1000 0    50   ~ 0
MCU_~BKPT~
Text Label 2100 900  0    50   ~ 0
MCU_~BERR~
Text Label 1750 5800 0    50   ~ 0
MCU_~RESET~
$Comp
L N64DEV:+5V #PWR?
U 1 1
P 1250 5400
F 0 "#PWR?" H 1250 5250 50  0001 C CNN
F 1 "+5V" H 1265 5573 50  0000 C CNN
F 2 "" H 1250 5400 50  0001 C CNN
F 3 "" H 1250 5400 50  0001 C CNN
	1    1250 5400
	1    0    0    -1  
$EndComp
$Comp
L N64DEV:GND #PWR?
U 1 1
P 1250 6200
F 0 "#PWR?" H 1250 5950 50  0001 C CNN
F 1 "GND" H 1255 6027 50  0000 C CNN
F 2 "" H 1250 6200 50  0001 C CNN
F 3 "" H 1250 6200 50  0001 C CNN
	1    1250 6200
	1    0    0    -1  
$EndComp
$Comp
L N64DEV:Conn_01x02 S1
U 1 1
P 650 6250
F 0 "S1" H 650 6350 50  0000 C CNN
F 1 "Conn_01x02" H 568 6376 50  0001 C CNN
F 2 "" H 650 6250 50  0001 C CNN
F 3 "~" H 650 6250 50  0001 C CNN
	1    650  6250
	-1   0    0    -1  
$EndComp
$Comp
L N64DEV:GND #PWR?
U 1 1
P 850 6350
F 0 "#PWR?" H 850 6100 50  0001 C CNN
F 1 "GND" H 855 6177 50  0000 C CNN
F 2 "" H 850 6350 50  0001 C CNN
F 3 "" H 850 6350 50  0001 C CNN
	1    850  6350
	1    0    0    -1  
$EndComp
Wire Wire Line
	750  5800 750  6100
Wire Wire Line
	750  6100 950  6100
Wire Wire Line
	950  6100 950  6250
Wire Wire Line
	950  6250 850  6250
$EndSCHEMATC
